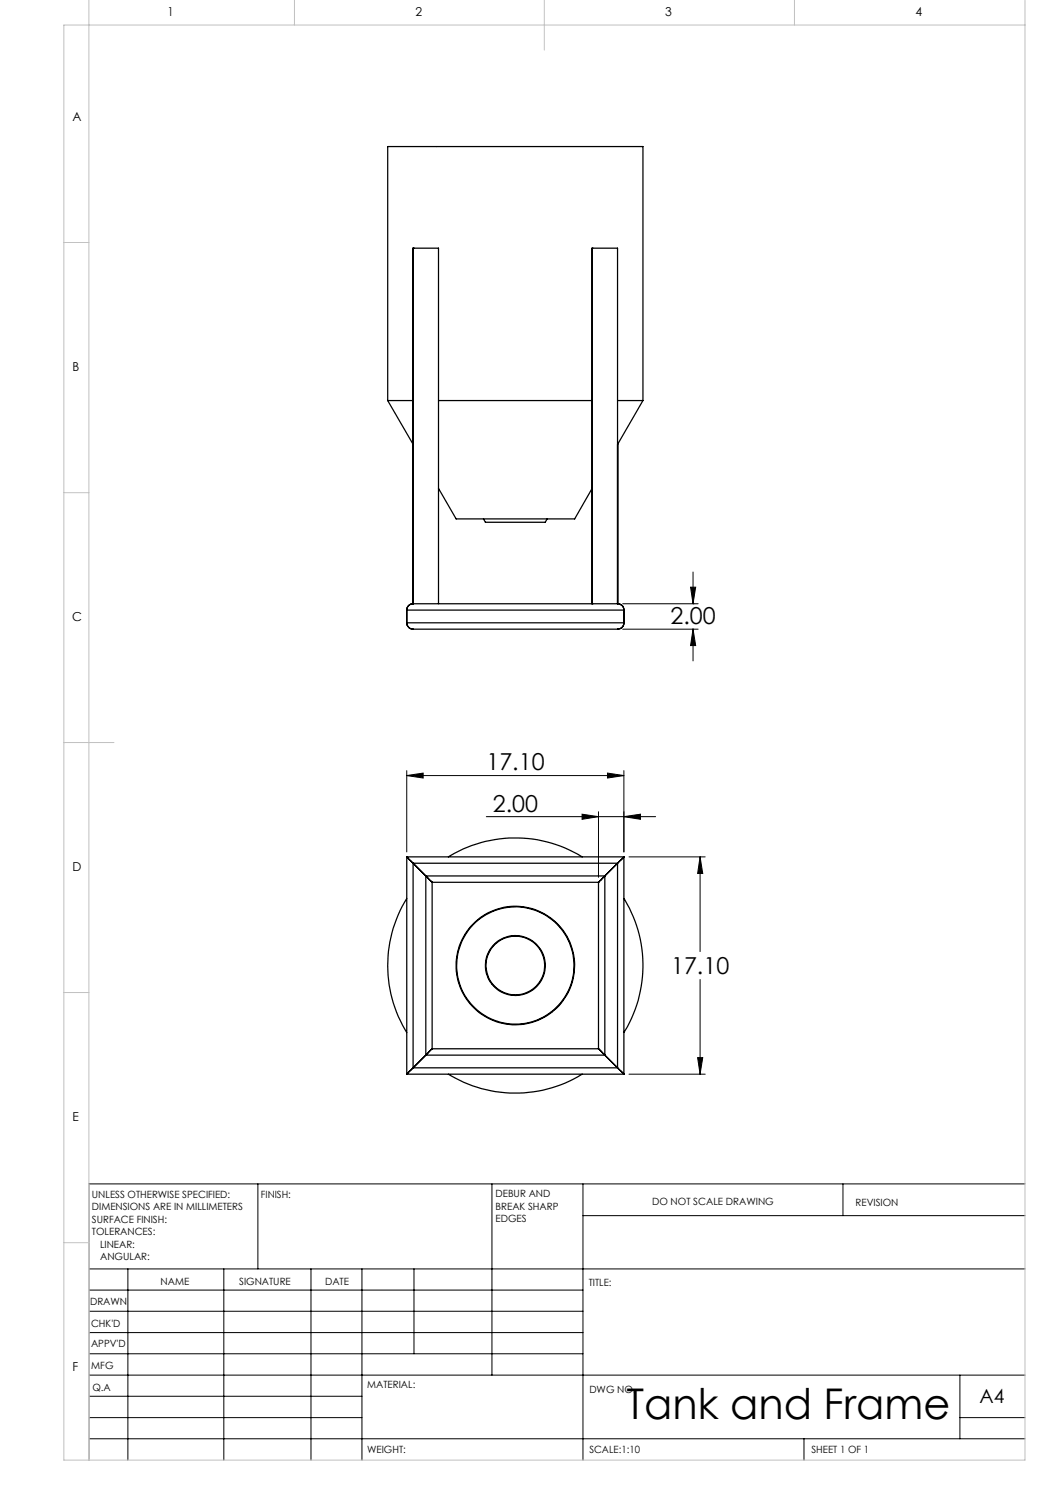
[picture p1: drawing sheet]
<svg xmlns="http://www.w3.org/2000/svg" width="210mm" height="297mm" viewBox="0 0 210 297" stroke-linecap="round" stroke-linejoin="round" font-family="sans-serif">
<g fill="none" stroke="#000" stroke-width=".2">
<path d="M138.1 117.4h1l-.5 3.4zM138.6 114.4v6.4M124.5 120.8h15.1M124.5 125.8h15.1M138.6 125.8l.5 3.3h-1zM138.6 120.8h.1M138.6 125.8v6.4M81.4 155.1l3.2-.5v1zM81.4 154.1v16.3M81.4 155.1h43.4M121.5 154.6l3.3 .5-3.3 .5zM124.8 154.1v16.3"/>
<path d="M97.3 163.3h33.8M116.4 162.8l3.3 .5-3.3 .6zM119.7 162.3v13.2M124.8 163.3l3.3-.5v1.1zM125.8 171.4h15.2M140 171.4l.5 3.3h-1zM140 171.4v18.9M140 195.9v18.9M125.8 214.8h15.2M139.5 211.5h1l-.5 3.3zM51.6 236.8v17M98.4 236.8v38.2"/>
<path d="M116.6 236.8v55.2M168.6 236.8v6.3M205 236.8h-187.2v55.2M17.8 253.8h187.2M17.8 258h98.8M25.6 253.8v38.2M44.8 253.8v38.2M62.2 253.8v38.2M72.4 253.8v38.2M82.8 253.8v17M116.6 243.1h88.4M17.8 270.8h98.8"/>
<path d="M17.8 266.5h98.8M17.8 262.3h98.8M17.8 279.3h54.6M17.8 275h187.2M192 275v12.8M17.8 287.8h187.2M17.8 283.5h54.6M160.8 287.8v4.2M192 283.5h13"/>
</g>
<path d="M17.8 0v292M58.9 0v5M108.9 0v10M158.9 0v5M205 0v292h-192.2v-287h192.2M12.8 48.5h5M12.8 98.5h5M12.8 148.5h10M12.8 198.5h5M12.8 248.5h5" fill="none" stroke="#c0c0c0" stroke-width=".2"/>
<g fill="#000">
<path d="M138.1 117.4h1l-.5 3.4zM138.6 125.8l.5 3.3h-1zM81.4 155.1l3.2-.5v1zM121.5 154.6l3.3 .5-3.3 .5zM140 171.4l.5 3.3h-1zM139.5 211.5h1l-.5 3.3z"/>
<path d="M116.4 162.8l3.3 .5-3.3 .6zM124.8 163.3l3.3-.5v1.1z"/>
</g>
<g fill="none" stroke="#000" stroke-width=".25">
<path d="M82.6 49.6h.1M82.6 49.6h5.1v71.2M82.6 49.6v71.2M118.4 49.6h5.1v71.2a1.26 1.26 0 0 1 1.3 1.2M118.4 49.6v71.2M118.4 49.6h.1M77.5 80.1h5.1M77.5 80.1v-50.8h51.1v50.8M77.5 80.1l5.1 8.8M87.7 97.7l3.5 6.1h23.7l3.5-6.1M87.7 80.1h30.7M123.5 80.1h5.1"/>
<path d="M123.5 88.9v31.9h-40.9M128.6 80.1l-5.1 8.8M96.7 103.8l.4 .7h11.9l.4-.7M81.4 124.6a1.32 1.32 0 0 0 1.2 1.2h40.9a1.26 1.26 0 0 0 1.3-1.2M81.4 122v2.6M81.4 124.6h43.4M81.4 122h43.4M82.6 120.8a1.26 1.26 0 0 0-1.2 1.2M118.4 120.8h.1M124.8 122v2.6M81.4 171.4l1.2 1.2M81.4 179.7a25.5 25.5 0 0 0 0 26.8"/>
<path d="M81.4 171.4v43.4M81.4 171.4h43.4M82.6 172.6v41M82.6 172.6l2.6 2.6M82.6 172.6h40.9M85.2 175.2l1.2 1.3M85.2 175.2v35.8M85.2 175.2h35.8M86.4 176.5v33.3M86.4 176.5h33.3M89.7 171.4a25.6 25.6 0 0 1 26.8 0M119.7 176.5v33.3"/>
<path d="M121 175.2l-1.3 1.3M121 175.2v35.8M123.5 172.6v41M123.5 172.6l-2.5 2.6M124.8 171.4l-1.3 1.2M124.8 179.7a25.5 25.5 0 0 1 0 26.8M124.8 171.4v43.4M81.4 214.8h43.4M82.6 213.6l-1.2 1.2M82.6 213.6h40.9M85.2 211l-2.6 2.6M85.2 211h35.8"/>
<path d="M86.4 209.8l-1.2 1.2M86.4 209.8h33.3M89.7 214.8a25.6 25.6 0 0 0 26.8 0M119.7 209.8l1.3 1.2M121 211l2.5 2.6M123.5 213.6l1.3 1.2"/>
<circle cx="103.1" cy="193.1" r="11.9"/>
<circle cx="103.1" cy="193.1" r="5.9"/>
<circle cx="103.1" cy="193.1" r="11.7"/>
<circle cx="103.1" cy="193.1" r="6"/>
</g>
<text font-size="8.5" x="125.3" y="283.7">Tank and Frame</text>
<g font-size="4.7">
<text x="134.1" y="124.8">2.00</text>
<text x="97.3" y="154.1">17.10</text>
<text x="98.6" y="162.3">2.00</text>
<text x="134.2" y="194.9">17.10</text>
</g>
<text font-size="3.9" x="195.9" y="280.6">A4</text>
<g font-size="2.5">
<text x="33.5" y="3.2">1</text>
<text x="83.1" y="3.2">2</text>
<text x="133.1" y="3.2">3</text>
<text x="183.1" y="3.2">4</text>
<text x="14.5" y="24.2">A</text>
<text x="14.5" y="74.2">B</text>
<text x="14.5" y="124.2">C</text>
<text x="14.5" y="174.2">D</text>
<text x="14.5" y="224.2">E</text>
<text x="14.5" y="274.2">F</text>
</g>
<g font-size="2">
<text x="18.4" y="239.6">UNLESS OTHERWISE SPECIFIED:</text>
<text x="52.2" y="239.6">FINISH:</text>
<text x="99.1" y="239.5">DEBUR AND</text>
<text x="18.4" y="242.1">DIMENSIONS ARE IN MILLIMETERS</text>
<text x="18.4" y="244.6">SURFACE FINISH:</text>
<text x="99.1" y="242">BREAK SHARP</text>
<text x="99.1" y="244.5">EDGES</text>
<text x="130.4" y="241">DO NOT SCALE DRAWING</text>
<text x="171.1" y="241.2">REVISION</text>
<text x="18.4" y="247.1">TOLERANCES:</text>
<text x="20" y="249.6">LINEAR:</text>
<text x="20" y="252.1">ANGULAR:</text>
<text x="32.1" y="257">NAME</text>
<text x="47.8" y="256.9">SIGNATURE</text>
<text x="65" y="256.9">DATE</text>
<text x="117.8" y="257.2">TITLE:</text>
<text x="18" y="261.1">DRAWN</text>
<text x="18.2" y="269.4">APPV'D</text>
<text x="18.2" y="265.3">CHK'D</text>
<text x="18.3" y="273.8">MFG</text>
<text x="18.5" y="278.1">Q.A</text>
<text x="73.4" y="277.5">MATERIAL:</text>
<text x="117.9" y="278.6">DWG NO.</text>
<text x="73.4" y="290.5">WEIGHT:</text>
<text x="117.9" y="290.6">SCALE:1:10</text>
<text x="162.3" y="290.6">SHEET 1 OF 1</text>
</g>
</svg>
